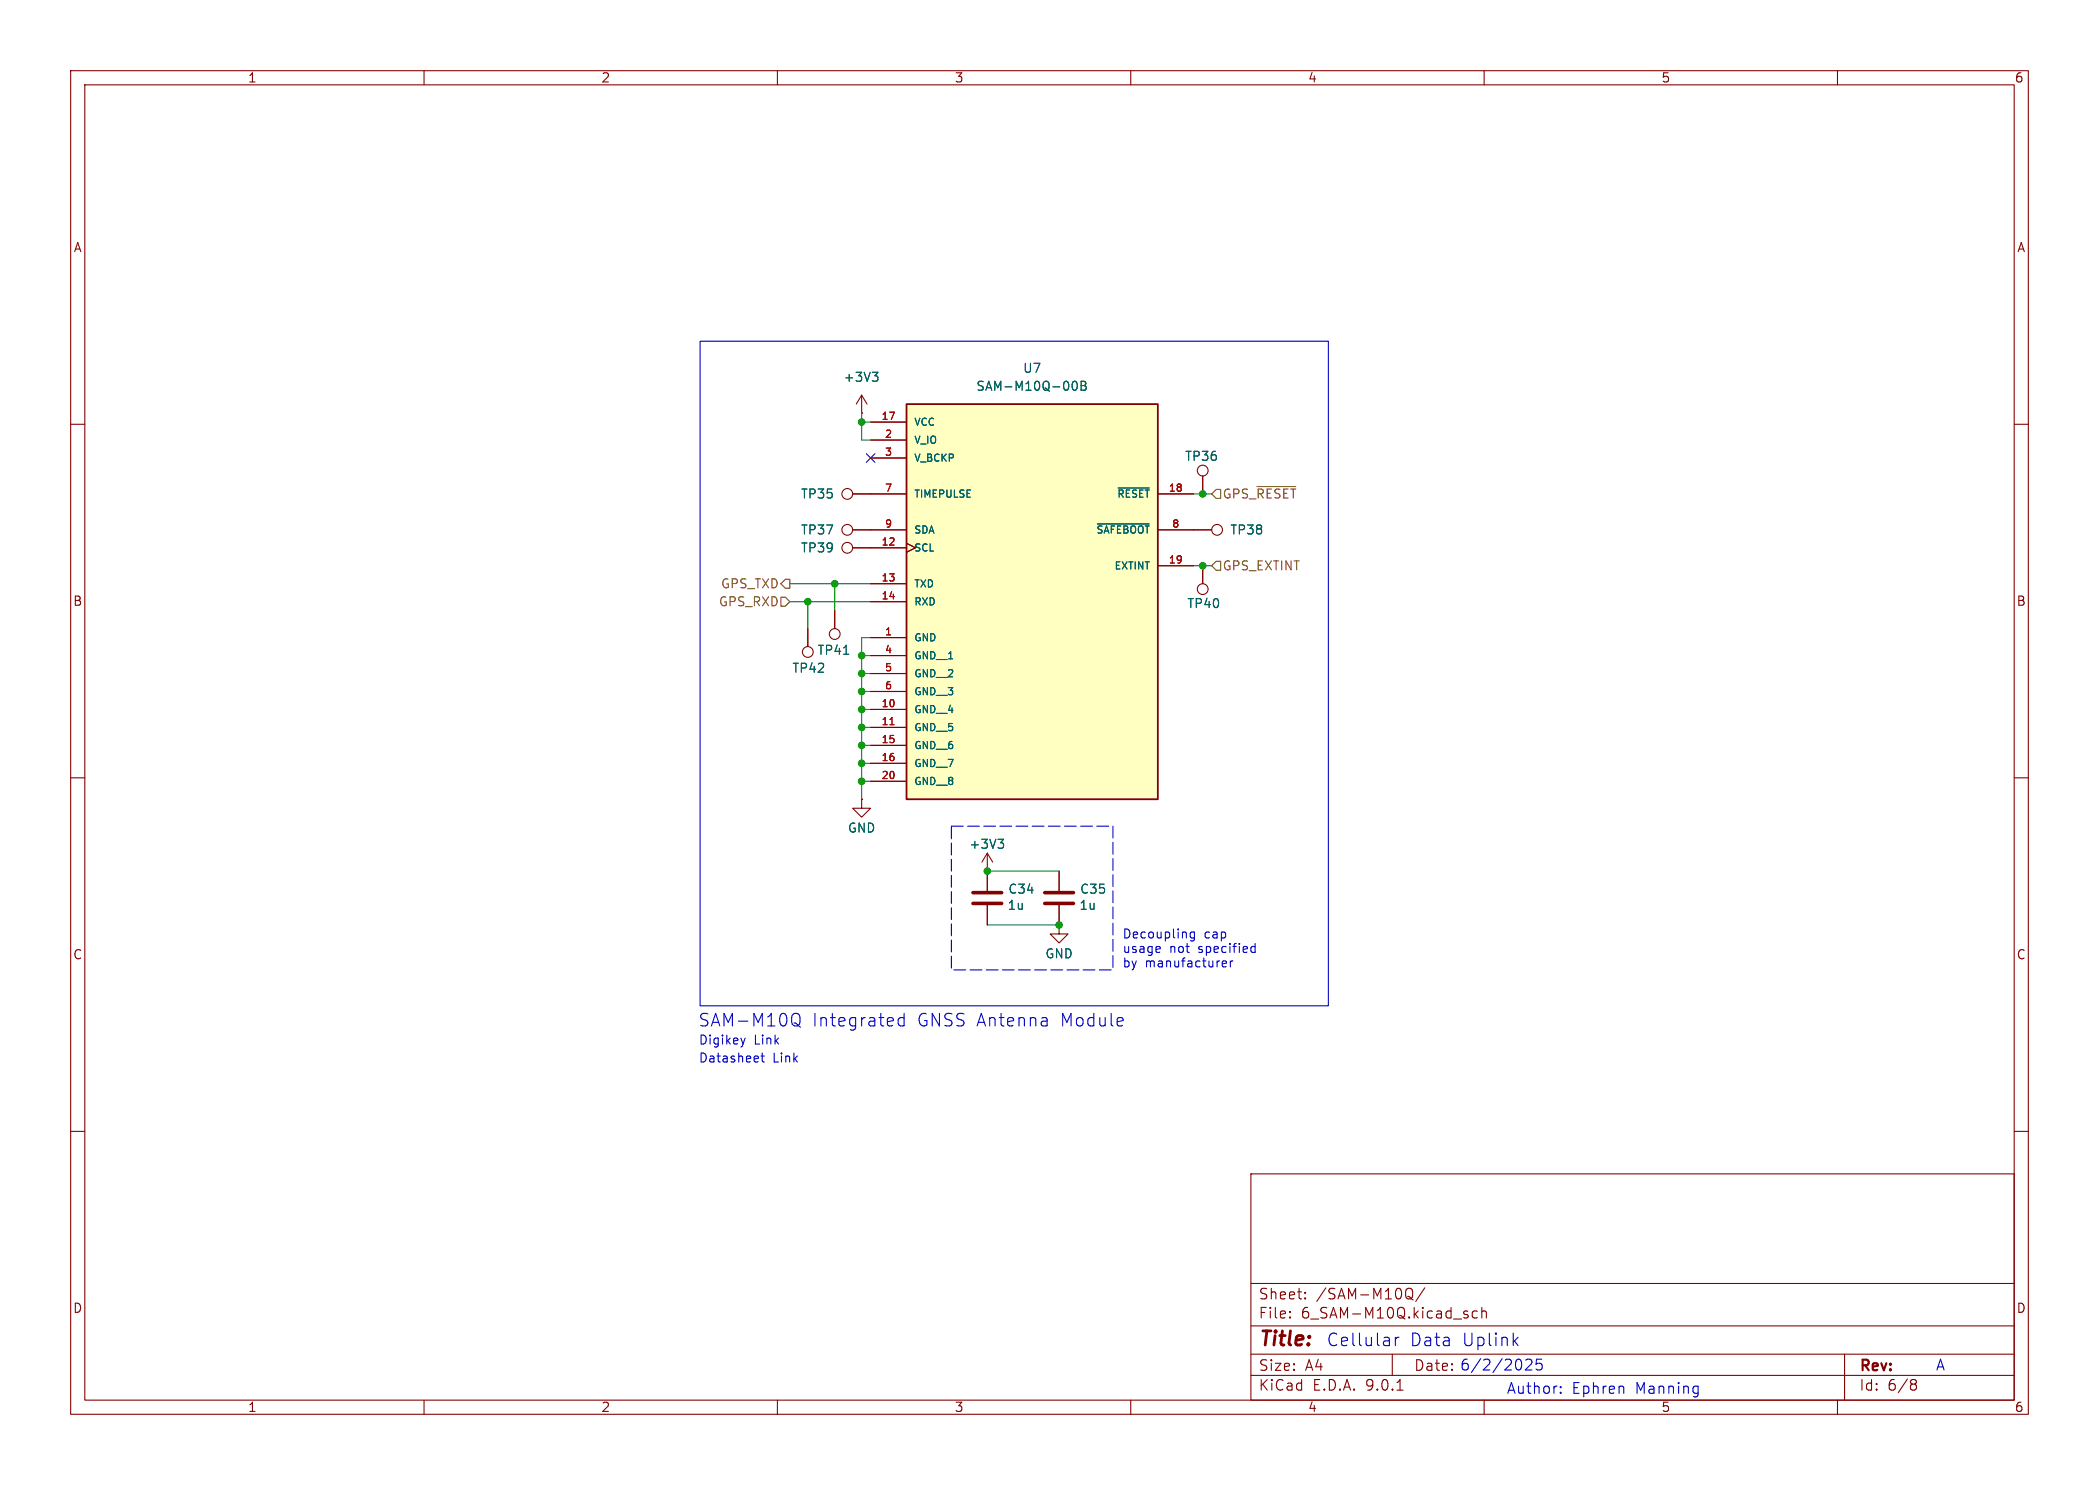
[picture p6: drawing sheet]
<svg xmlns="http://www.w3.org/2000/svg" width="297mm" height="210mm" viewBox="0 0 297 210" stroke-linecap="round" stroke-linejoin="round" font-family="sans-serif">
<g fill="none" stroke="#840000" stroke-width=".15">
<path d="M10 10h277v190h-277zM12 12h273v186h-273zM60 10v2M110 10v2M160 10v2M210 10v2M260 10v2M10 60h2M120.6 69.9h2.6M120.6 74.9h2.6M168.9 74.9h2.5M170.2 67.3v2.6"/>
<path d="M285 60h2M170.2 80v2.6M10 110h2M285 110h2M149.9 123.2v2.8M149.9 128v2.8M10 160h2M177 166h108v32h-108zM285 160h2M60 198v2M110 198v2M160 198v2"/>
<path d="M177 194.5h108M177 191.5h108M177 187.5h108M177 181.5h108M182.5 186.3h.1l-.1 .1M182.5 186.3v.1M182.5 185.5v.1M182.5 185.5h.1l-.1 .1M184.7 183.6v.1M184.7 183.6h-.1l.1 .1M184.7 182.8v.1M184.7 182.8h-.1l.1 .1"/>
<path d="M197 191.5v3M197.7 196.6h.8M199 182.4a.5 .5 0 0 1 .5-.2 .5 .5 0 0 1 .4 .5v.5a.5 .5 0 0 1-.4 .5 .5 .5 0 0 1-.5-.2M199.2 183.3l.3 .1 .5 .4M201.6 182.1l-1.3 2M209 185.5l-.4-.1-.3 .3v.4l.2 .2 .1 .1 .4-.1M209.7 185.5a.37 .37 0 0 1 .6 .1v.8M209.7 184.9v1.5M210 198v2M260 198v2M261 191.5v6.5M270.6 195.1l.4 .1a.31 .31 0 0 1 .2 .3 .31 .31 0 0 1-.3 .2"/>
<path d="M270.6 195.7h.3M270.9 195.7l.2 .2 .1 .4-.2 .2-.4 .1"/>
<circle cx="119.9" cy="74.9" r=".76"/>
<circle cx="119.9" cy="69.8" r=".76"/>
<circle cx="170.2" cy="66.5" r=".76"/>
<circle cx="172.2" cy="74.9" r=".76"/>
<circle cx="170.2" cy="83.3" r=".76"/>
</g>
<path d="M147.8 127.8h4.1M147.8 126.2h4.1" fill="none" stroke="#840000" stroke-width=".51"/>
<path d="M128.3 57.2h35.5v55.8h-35.5z" fill="#ffffc2"/>
<path d="M128.3 57.2h35.5v55.8h-35.5z" fill="none" stroke="#840000" stroke-width=".25"/>
<g fill="none" stroke="#840000" stroke-width=".15">
<path d="M121.9 58.4h.1M121.9 55.9l.8 1.3M121.9 55.9l-.7 1.3M121.9 55.9v2.5M123.2 59.7h5.1M120.6 69.9h7.7M120.6 74.9h7.7M120.6 77.5h7.7M123.2 62.2h5.1M123.2 64.8h5.1M128.3 76.8l1.2 .7-1.2 .6M163.8 69.9h5.1"/>
<path d="M163.8 74.9h7.6M170.2 67.3v2.6M114.3 88.9v2.5M118.1 86.4v2.5M123.2 82.6h5.1M123.2 85.1h5.1M123.2 90.2h5.1M123.2 92.7h5.1M123.2 95.3h5.1M123.2 97.8h5.1M163.8 80h5.1M170.2 80v2.6"/>
<path d="M121.9 113v1.3h-1.3l1.3 1.3 1.3-1.3h-1.3M121.9 113h.1M123.2 100.3h5.1M123.2 102.9h5.1M123.2 105.4h5.1M123.2 108h5.1M123.2 110.5h5.1M139.7 123.2h.1M139.7 120.7v5.3M139.7 128v2.8M139.7 120.7l-.8 1.2M139.7 120.7l.8 1.2"/>
<path d="M149.9 130.8v1.3h1.2l-1.2 1.3-1.3-1.3h1.3M149.9 130.8h.1M149.9 123.2v2.8M149.9 128v2.8"/>
<circle cx="119.9" cy="77.5" r=".76"/>
<circle cx="114.3" cy="92.2" r=".76"/>
<circle cx="118.1" cy="89.7" r=".76"/>
</g>
<path d="M123.4 52.6h.8l-.4 .5M124 53.1l.2 .3v.3l-.2 .2M151.9 54l.1-.1a.69 .69 0 0 1 .3 1.2l-.2 .1a.69 .69 0 0 1-.3-1.2zM153 53.9h.4l.2 .1v.3l-.2 .2a.34 .34 0 0 1 .3 .3 .34 .34 0 0 1-.2 .4h-.5zM153 54.5h.4M155.3 74.1h7.3M158.2 69h4.4M119.4 92.5h.7M141.2 118.7h.8l-.4 .5M141.8 119.2l.2 .2v.3l-.2 .3" fill="none" stroke="#006464" stroke-width=".15"/>
<path d="M125.9 102.5h.6" fill="none" stroke="#a90000" stroke-width=".15"/>
<path d="M137.7 127.8h4M137.7 126.2h4" fill="none" stroke="#840000" stroke-width=".51"/>
<path d="M172.1 69.2h.6v1.3h-.6l-.7-.6zM172.1 79.4h.6v1.2h-.6l-.7-.6zM177.9 68.8h5.4M110.5 84.5h.6l.7 .6-.7 .6h-.6zM111.1 81.9h.7v1.3h-.7l-.6-.6z" fill="none" stroke="#725600" stroke-width=".15"/>
<g fill="none" stroke="#009600" stroke-width=".15">
<path d="M121.9 58.4v3.8h1.3M121.9 59.7h1.3M168.9 69.9h2.5M111.8 85.1h11.4M111.8 82.6h11.4M114.3 85.1v3.8M118.1 82.6v3.8M121.9 97.8h1.3M121.9 95.3h1.3M121.9 92.7h1.3M123.2 90.2h-1.3v22.8M168.9 80h2.5"/>
<path d="M121.9 108h1.3M121.9 110.5h1.3M121.9 105.4h1.3M121.9 100.3h1.3M121.9 102.9h1.3M139.7 123.2h10.2M139.7 130.8h10.2"/>
</g>
<path d="M122.6 64.2l1.2 1.2M123.8 64.2l-1.2 1.2" fill="none" stroke="#000084" stroke-width=".15"/>
<g fill="none" stroke="#0000c2" stroke-width=".15">
<path d="M99.1 48.3h88.9v93.9h-88.9zM164.1 133.9l.1 .3-.6 .1M169 131.8v1l-.2 .3-.3-.1M169 131.9l-.4-.1-.2 .2v.4l.1 .2h.5M173 136.7h.5M173.5 136v.2l-.6 .1M174.1 135.9v.8M174.2 136l-.1 .1M177.1 134.6h.5M177.1 133.9h.5M177.6 133.4v1.3M105.4 146.8l-.3 .8"/>
<path d="M107.7 149.3h.5M107.9 148.9v1.1v.1l.3 .1M112.4 144.7l.3 .1 .6 .5M112.4 143.3a.6 .6 0 0 1 .8 .6v.6a.6 .6 0 0 1-.8 .6M127.9 144l-.5-.1-.3 .3v.6l.2 .2 .1 .1 .5-.1M127.9 143.3v1.8M197.4 189.1v1.2M198 189.1a.45 .45 0 0 0-.6 .4M214.3 189.6l.5 .7M214.8 189.1l-.7 .7M215.9 192.4l.2-.2 .5 .1a.41 .41 0 0 1 .1 .6l-.9 .8h1M218.1 192.2h-.7l-.1 .7 .3-.1 .5 .1 .1 .2-.1 .5-.2 .1h-.3l-.3-.1"/>
<path d="M220.8 196.9l.1 .1h-.1M220.8 196.9v.1M220.8 196.1v.1M220.8 196.1l.1 .1h-.1M240.1 196l.2 .1M240.3 196l-.1 1.4M240.3 197h-.2"/>
</g>
<path d="M134.6 116.8h22.9v20.4h-22.9z" fill="none" stroke="#0000c2" stroke-width=".15" stroke-dasharray="1.7 .6"/>
<g fill="#009600" stroke="#009600" stroke-width=".15">
<circle cx="149.9" cy="130.8" r=".46"/>
<circle cx="139.7" cy="123.2" r=".46"/>
<circle cx="121.9" cy="108" r=".46"/>
<circle cx="121.9" cy="105.4" r=".46"/>
<circle cx="121.9" cy="110.5" r=".46"/>
<circle cx="121.9" cy="95.3" r=".46"/>
<circle cx="114.3" cy="85.1" r=".46"/>
<circle cx="121.9" cy="100.3" r=".46"/>
<circle cx="121.9" cy="97.8" r=".46"/>
<circle cx="121.9" cy="92.7" r=".46"/>
<circle cx="170.2" cy="69.9" r=".46"/>
<circle cx="170.2" cy="80" r=".46"/>
<circle cx="121.9" cy="59.7" r=".46"/>
<circle cx="118.1" cy="82.6" r=".46"/>
<circle cx="121.9" cy="102.9" r=".46"/>
</g>
<text font-size="2.8" fill="#840000" x="178" y="190.9">Title:</text>
<g font-size="2.5" fill="#0000c2">
<text x="98.8" y="145.4">SAM-M10Q</text>
<text x="114.9" y="145.4">Integrated</text>
<text x="129.9" y="145.4">GNSS Antenna</text>
<text x="150.3" y="145.4">Module</text>
<text x="187.7" y="190.6">Cellular</text>
<text x="199.5" y="190.6">Data</text>
<text x="207" y="190.6">Uplink</text>
</g>
<g font-size="2.1" fill="#840000">
<text x="178" y="184">Sheet:</text>
<text x="186.2" y="184">/SAM-M10Q/</text>
<text x="178" y="186.7">File:</text>
<text x="184.1" y="186.7">6_SAM-M10Q.kicad_sch</text>
<text x="178" y="196.9">KiCad</text>
<text x="178" y="194.1">Size:</text>
<text x="184.7" y="194.1">A4</text>
<text x="185.7" y="196.9">E.D.A.</text>
<text x="193.3" y="196.9">9.0.1</text>
<text x="200" y="194.1">Date:</text>
<text x="263" y="194.3">Rev:</text>
<text x="263" y="196.9">Id:</text>
<text x="267.1" y="196.9">6/8</text>
</g>
<g font-size="2.1" fill="#0000c2">
<text x="206.5" y="194">6/2/2025</text>
<text x="213.1" y="197.3">Author:</text>
<text x="222.4" y="197.3">Ephren</text>
<text x="231.5" y="197.3">Manning</text>
<text x="273.8" y="194">A</text>
</g>
<g font-size="1.8" fill="#840000">
<text x="35" y="11.9">1</text>
<text x="85" y="11.9">2</text>
<text x="135" y="11.9">3</text>
<text x="185" y="11.9">4</text>
<text x="235" y="11.9">5</text>
<text x="285" y="11.9">6</text>
<text x="10.3" y="35.9">A</text>
<text x="285.3" y="35.9">A</text>
<text x="10.3" y="85.9">B</text>
<text x="285.3" y="85.9">B</text>
<text x="10.3" y="135.9">C</text>
<text x="285.3" y="135.9">C</text>
<text x="10.3" y="185.9">D</text>
<text x="285.3" y="185.9">D</text>
<text x="35" y="199.9">1</text>
<text x="85" y="199.9">2</text>
<text x="135" y="199.9">3</text>
<text x="185" y="199.9">4</text>
<text x="235" y="199.9">5</text>
<text x="285" y="199.9">6</text>
</g>
<g font-size="1.8" fill="#006464">
<text x="144.7" y="52.9">U7</text>
<text x="119.3" y="54.2">+3V3</text>
<text x="138.1" y="55.5">SAM-M10Q-00B</text>
<text x="167.6" y="65.4">TP36</text>
<text x="113.2" y="70.7">TP35</text>
<text x="113.2" y="75.8">TP37</text>
<text x="174" y="75.8">TP38</text>
<text x="113.2" y="78.3">TP39</text>
<text x="167.9" y="86.2">TP40</text>
<text x="112" y="95.4">TP42</text>
<text x="115.6" y="92.8">TP41</text>
<text x="119.9" y="118">GND</text>
<text x="137.1" y="120.2">+3V3</text>
<text x="142.5" y="128.9">1u</text>
<text x="142.6" y="126.6">C34</text>
<text x="152.6" y="128.9">1u</text>
<text x="152.7" y="126.6">C35</text>
<text x="147.8" y="135.7">GND</text>
</g>
<g font-size="1.8" fill="#725600">
<text x="172.9" y="70.7">GPS_~{RESET}</text>
<text x="101.9" y="83.4">GPS_TXD</text>
<text x="172.9" y="80.9">GPS_EXTINT</text>
<text x="101.6" y="86">GPS_RXD</text>
</g>
<g font-size="1.8" fill="#0000c2">
<text x="158.7" y="132.9">Decoupling</text>
<text x="158.7" y="135">usage</text>
<text x="158.7" y="137">by</text>
<text x="162" y="137">manufacturer</text>
<text x="165.5" y="135">not</text>
<text x="169.7" y="135">specified</text>
<text x="170.4" y="132.9">cap</text>
<text x="98.8" y="147.9">Digikey</text>
<text x="106.7" y="147.9">Link</text>
<text x="98.8" y="150.5">Datasheet</text>
<text x="109.4" y="150.5">Link</text>
</g>
<g font-size="1.4" fill="#a90000">
<text x="124.6" y="59.4">17</text>
<text x="125.1" y="62">2</text>
<text x="125.1" y="64.5">3</text>
<text x="125.1" y="69.6">7</text>
<text x="165.3" y="69.6">18</text>
<text x="124.6" y="77.2">12</text>
<text x="125.1" y="74.7">9</text>
<text x="165.8" y="74.7">8</text>
<text x="124.6" y="82.3">13</text>
<text x="165.3" y="79.8">19</text>
<text x="124.6" y="84.8">14</text>
<text x="125.1" y="89.9">1</text>
<text x="125.1" y="92.5">4</text>
<text x="125.1" y="95">5</text>
<text x="124.6" y="100.1">10</text>
<text x="125.1" y="97.5">6</text>
<text x="124.6" y="102.6">11</text>
<text x="124.6" y="105.2">15</text>
<text x="124.6" y="107.7">16</text>
<text x="124.6" y="110.2">20</text>
</g>
<g font-size="1.4" fill="#006464">
<text x="129.3" y="60.4">VCC</text>
<text x="129.3" y="63">V_IO</text>
<text x="129.3" y="65.5">V_BCKP</text>
<text x="129.3" y="70.6">TIMEPULSE</text>
<text x="158" y="70.6">~{RESET}</text>
<text x="129.3" y="75.7">SDA</text>
<text x="155" y="75.7">~{SAFEBOOT}</text>
<text x="129.3" y="78.2">SCL</text>
<text x="129.3" y="83.3">TXD</text>
<text x="157.6" y="80.7">EXTINT</text>
<text x="129.3" y="85.8">RXD</text>
<text x="129.3" y="90.9">GND</text>
<text x="129.3" y="93.4">GND__1</text>
<text x="129.3" y="96">GND__2</text>
<text x="129.3" y="98.5">GND__3</text>
<text x="129.3" y="101.1">GND__4</text>
<text x="129.3" y="103.6">GND__5</text>
<text x="129.3" y="106.1">GND__6</text>
<text x="129.3" y="108.7">GND__7</text>
<text x="129.3" y="111.2">GND__8</text>
</g>
</svg>
